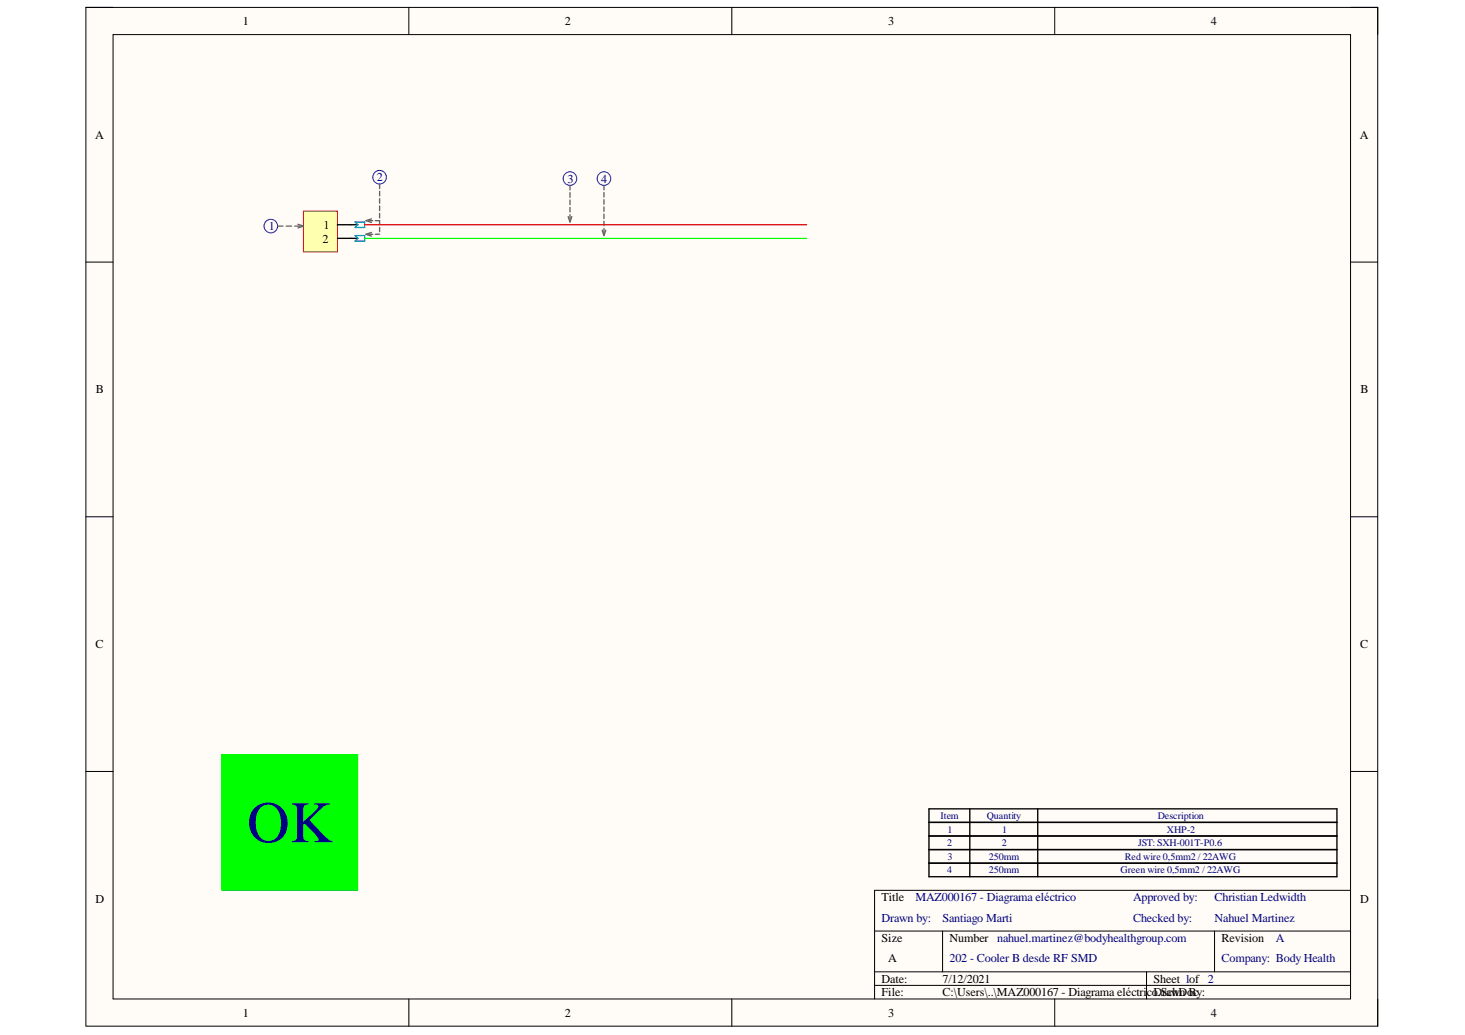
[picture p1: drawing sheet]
<svg xmlns="http://www.w3.org/2000/svg" width="297mm" height="210mm" viewBox="0 0 297 210" stroke-linecap="round" stroke-linejoin="round" font-family="sans-serif">
<path d="M17.4 1.5h261.9v206.6h-261.9z" fill-rule="evenodd" fill="#fffcf8"/>
<path d="M17.4 1.5h261.9v206.6h-261.9z" fill="none" stroke="#000" stroke-width=".2"/>
<path d="M22.9 7h250.9v195.6h-250.9z" fill-rule="evenodd" fill="#fffcf8"/>
<g fill="none" stroke="#000" stroke-width=".2">
<path d="M17.4 1.5h5.5M22.9 7h250.9v195.6h-250.9zM82.9 1.5v5.5M148.4 1.5v5.5M213.9 1.5v5.5M273.8 1.5h5.5v5.5M17.4 53.2h5.5M273.8 53.2h5.5M17.4 104.8h5.5M273.8 104.8h5.5M17.4 156.5h5.5M273.8 156.5h5.5"/>
<path d="M177.3 188.8h96.5M177.3 197.1h96.5M177.3 199.8h96.5M191.1 188.8v8.3M232.5 197.1v5.5M246.3 188.8v8.3M273.8 180.6h-96.5v22M82.9 202.6v5.5M148.4 202.6v5.5M213.9 202.6v5.5M279.3 202.6v5.5"/>
</g>
<path d="M188.4 164h82.7v13.8h-82.7zM188.4 166.8h82.7M188.4 169.5h82.7M188.4 172.3h82.7M188.4 175.1h82.7M196.6 164v13.8M210.4 164v13.8" fill="none" stroke="#000" stroke-width=".27"/>
<circle cx="54.9" cy="45.9" r="1.38" fill="none" stroke="#00f" stroke-width=".2"/>
<path d="M61.5 42.8h6.9v8.3h-6.9z" fill-rule="evenodd" fill="#ffffb0"/>
<path d="M61.5 42.8h6.9v8.3h-6.9z" fill="none" stroke="#800000" stroke-width=".2"/>
<path d="M68.4 45.6h4.2M68.4 48.3h4.2" fill="none" stroke="#000" stroke-width=".27"/>
<g fill="none" stroke="#00f" stroke-width=".2">
<circle cx="77" cy="35.9" r="1.38"/>
<circle cx="115.6" cy="36.2" r="1.38"/>
<circle cx="122.5" cy="36.2" r="1.38"/>
</g>
<path d="M72 45h1.9v1.1h-1.9l.6-.5zM72 47.8h1.9v1.1h-1.9l.6-.6z" fill="none" stroke="#009cca" stroke-width=".27"/>
<g fill="none" stroke="#646464" stroke-width=".27">
<path d="M77 37.3v.9M77 38.8v.9M115.6 37.6v.9M115.6 39.1v.9M122.5 37.6v.9M122.5 39v1M56.3 45.9h1.1M58 45.9h1.1M59.8 45.9h1.1M60.4 45.5l1.1 .4-1.1 .3M74.7 44.8h.9M74.7 47.5h.9"/>
<path d="M75.3 44.4l-1.1 .4 1.1 .3M75.3 47.1l-1.1 .4 1.1 .4M76.1 44.8h.9v.8M76.1 47.5h.9M77 40.3v.9M77 41.8v.9M77 43.3v.9M77 46.1v.9M115.2 43.9l.4 1.1 .3-1.1M115.6 40.6v.9M115.6 42.1v.9M115.6 43.5v1"/>
<path d="M122.1 46.7l.4 1.1 .3-1.1M122.5 40.5v.9M122.5 42v.9M122.5 43.4v.9M122.5 44.9v.9M122.5 46.3v.9"/>
</g>
<path d="M45 153h27.6v27.6h-27.6z" fill-rule="evenodd" fill="#0f0"/>
<path d="M45 153h27.6v27.6h-27.6z" fill="none" stroke="#0f0" stroke-width=".2"/>
<path d="M73.9 48.3h89.6" fill="none" stroke="#0f0" stroke-width=".27"/>
<path d="M73.9 45.6h89.6" fill="none" stroke="#f00" stroke-width=".27"/>
<text font-size="11.9" fill="#000080" x="50.1" y="170.8">OK</text>
<g font-size="2.5">
<text x="49.2" y="5.1">1</text>
<text x="114.5" y="5.1">2</text>
<text x="180.1" y="5.1">3</text>
<text x="245.5" y="5.1">4</text>
<text x="19.3" y="28.1">A</text>
<text x="275.7" y="28.1">A</text>
<text x="65.6" y="46.4">1</text>
<text x="65.4" y="49.2">2</text>
<text x="19.5" y="79.8">B</text>
<text x="275.9" y="79.8">B</text>
<text x="19.4" y="131.5">C</text>
<text x="275.8" y="131.5">C</text>
<text x="19.4" y="183.1">D</text>
<text x="178.7" y="182.8">Title</text>
<text x="275.8" y="183.1">D</text>
<text x="178.7" y="191">Size</text>
<text x="192.5" y="191">Number nahuel.martinez@bodyhealthgroup.com</text>
<text x="247.7" y="191">Revision</text>
<text x="180.1" y="195.2">A</text>
<text x="178.7" y="199.3">Date:</text>
<text x="178.7" y="202.1">File:</text>
<text x="191.1" y="199.3">7/12/2021</text>
<text x="191.1" y="202.1">C:\Users\..\MAZ000167 - Diagrama eléctricoDrawn By:</text>
<text x="233.9" y="199.3">Sheet 1of 2</text>
<text x="234.8" y="202.1">.SchDoc</text>
<text x="49.2" y="206.2">1</text>
<text x="114.5" y="206.2">2</text>
<text x="180.1" y="206.2">3</text>
<text x="245.5" y="206.2">4</text>
</g>
<g font-size="2.5" fill="#000080">
<text x="76.4" y="36.8">2</text>
<text x="115" y="37">3</text>
<text x="121.9" y="37">4</text>
<text x="54.5" y="46.7">1</text>
<text x="185.6" y="182.8">MAZ000167 - Diagrama eléctrico</text>
<text x="229.8" y="182.8">Approved by:</text>
<text x="246.2" y="182.8">Christian Ledwidth</text>
<text x="178.7" y="187">Drawn by:</text>
<text x="191.1" y="187">Santiago Marti</text>
<text x="229.8" y="187">Checked by:</text>
<text x="246.2" y="187">Nahuel Martinez</text>
<text x="258.7" y="191">A</text>
<text x="192.5" y="195.2">202 - Cooler B desde RF SMD</text>
<text x="247.7" y="195.2">Company: Body Health</text>
</g>
<g font-size="2" fill="#000080">
<text x="190.7" y="166.1">Item</text>
<text x="200.1" y="166.1">Quantity</text>
<text x="234.7" y="166.1">Description</text>
<text x="192" y="171.6">2</text>
<text x="192.1" y="168.9">1</text>
<text x="203.1" y="171.6">2</text>
<text x="203.2" y="168.9">1</text>
<text x="230.8" y="171.6">JST: SXH-001T-P0.6</text>
<text x="236.6" y="168.9">XHP-2</text>
<text x="192" y="177.1">4</text>
<text x="192.1" y="174.4">3</text>
<text x="200.5" y="174.4">250mm</text>
<text x="200.5" y="177.1">250mm</text>
<text x="227.2" y="177.1">Green wire 0,5mm2 / 22AWG</text>
<text x="228.1" y="174.4">Red wire 0,5mm2 / 22AWG</text>
</g>
</svg>
